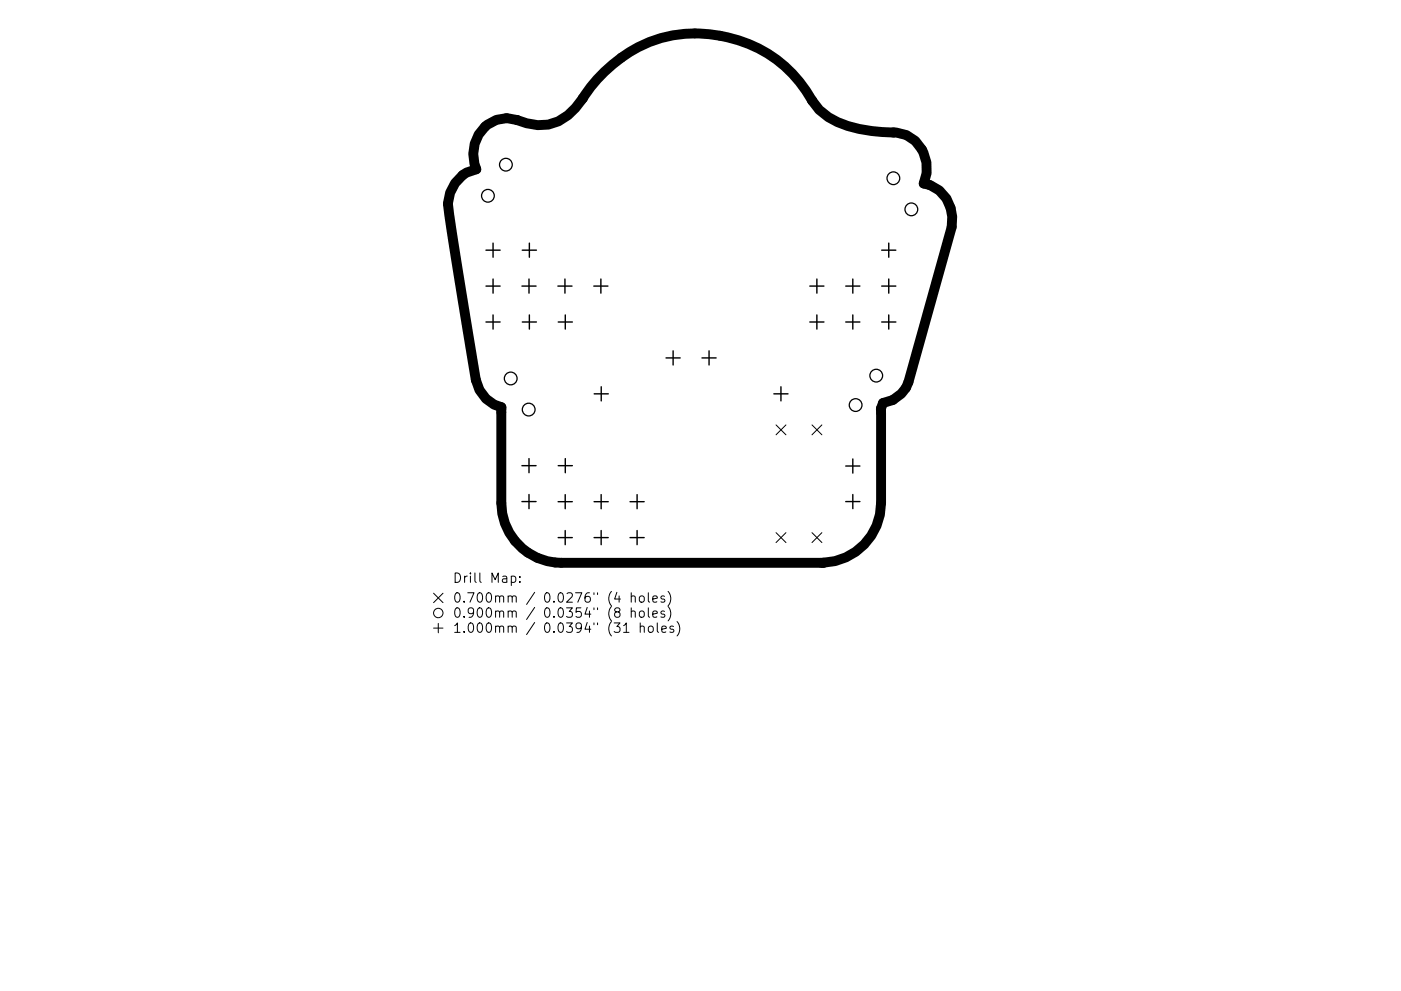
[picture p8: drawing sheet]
<svg xmlns="http://www.w3.org/2000/svg" width="297mm" height="210mm" viewBox="0 0 297 210" stroke-linecap="round" stroke-linejoin="round" font-family="sans-serif">
<path d="M102.8 26.9a6.6 6.6 0 0 1 6.9-1.4 10.2 10.2 0 0 0 10.7-1.1 32.5 32.5 0 0 0 4.8-5.9 28.4 28.4 0 0 1 22.1-11.4 27.8 27.8 0 0 1 24.9 14.3 12.9 12.9 0 0 0 7.5 5.3 37.9 37.9 0 0 0 10.3 1.4 7.6 7.6 0 0 1 5.8 10.8 7.3 7.3 0 0 1 6.1 7.1l-.1 2.2-9.2 32.9a6.7 6.7 0 0 1-5.4 4.4l-.4 1.2v20a12.8 12.8 0 0 1-12.2 12.7h-55.6a12.7 12.7 0 0 1-12.7-12.7v-20.3a7.6 7.6 0 0 1-5.7-7.3l-5.4-33.7a7.8 7.8 0 0 1 5.8-9.5 8.1 8.1 0 0 1 1.8-9z" fill="none" stroke="#000" stroke-width="2.1"/>
<g fill="none" stroke="#000" stroke-width=".21">
<path d="M164.5 90.2l2.1 2.1M166.6 90.2l-2.1 2.1M172.2 90.2l2.1 2.1M174.3 90.2l-2.1 2.1M164.5 113l2.1 2.1M166.6 113l-2.1 2.1M172.2 113l2.1 2.1M174.3 113l-2.1 2.1M91.9 125.9l2 2M91.9 133.3h2M92.9 132.3v2M93.9 125.9l-2 2"/>
<path d="M108.4 122.3l.6-.1 .4 .4v.6l-.2 .3h-.8M110.2 123.4v.2M110.2 122.3v.2M132.2 134.2h1.2M133.8 126.6l.3-.2 .5 .1 .1 1.3M133.8 129.8l.3-.2 .5 .1 .1 1.3M133.8 125.8v2M133.8 129v2M135.6 126.6a.54 .54 0 0 1 .6-.2 .54 .54 0 0 1 .4 .4v.6a.54 .54 0 0 1-.5 .4 .54 .54 0 0 1-.6-.4zM135.6 129.8a.54 .54 0 0 1 .6-.2 .54 .54 0 0 1 .4 .4v.6a.54 .54 0 0 1-.5 .4 .54 .54 0 0 1-.6-.4zM135.7 133a.5 .5 0 0 1 .9 .1v1.1M135.7 132.2v2"/>
<path d="M137.5 125.8v1.7l.2 .3M137.5 129v1.7l.2 .3M137.6 132.9a.54 .54 0 0 1 .9 .3v.6a.54 .54 0 0 1-.5 .4 .54 .54 0 0 1-.5-.4v-.6zM138.4 127.1l1-.2-.1-.4-.6-.1-.3 .3 .1 1h.8M138.4 130.3l1-.2-.1-.4-.6-.1-.3 .3 .1 1h.8M139.4 132.2v1.7l.2 .3M140.3 133.5l1-.2-.1-.4-.6-.1-.3 .3 .1 1h.8M140.9 126.5l-.5-.1-.3 .3 .1 .3 .7 .2v.5h-.8M140.9 129.7l-.5-.1-.3 .3 .1 .3 .7 .2v.5h-.8M141.6 125.5a2.29 2.29 0 0 1 0 3M141.6 128.7a2.29 2.29 0 0 1 0 3M142.8 132.9l-.5-.1-.3 .3 .1 .3 .7 .2v.5h-.8"/>
<path d="M143.5 131.9a2.29 2.29 0 0 1 0 3"/>
<circle cx="92.9" cy="130.1" r="1"/>
</g>
<g fill="none" stroke="#000" stroke-width=".27">
<circle cx="107.3" cy="34.9" r="1.35"/>
<circle cx="189.4" cy="37.8" r="1.35"/>
<circle cx="103.4" cy="41.5" r="1.35"/>
<circle cx="193.2" cy="44.4" r="1.35"/>
<circle cx="185.8" cy="79.7" r="1.35"/>
<circle cx="108.3" cy="80.3" r="1.35"/>
<circle cx="112.1" cy="86.9" r="1.35"/>
<circle cx="181.4" cy="85.9" r="1.35"/>
</g>
<g fill="none" stroke="#000" stroke-width=".3">
<path d="M103 53.1h3M104.5 51.6v3M104.5 59.2v3M110.7 53.1h3M112.2 59.2v3M112.2 51.6v3M119.8 59.2v3M127.4 59.2v3M173.2 59.2v3M180.8 59.2v3M186.9 53.1h3M188.4 51.6v3"/>
<path d="M188.4 59.2v3M103 60.7h3M103 68.3h3M104.5 66.8v3M110.7 60.7h3M110.7 68.3h3M112.2 66.8v3M118.3 60.7h3M118.4 68.3h3M119.9 66.8v3M125.9 60.7h3M141.2 75.9h3"/>
<path d="M142.7 74.4v3M148.8 75.9h3M150.3 74.4v3M171.7 60.7h3M171.7 68.3h3M173.2 66.8v3M179.3 60.7h3M179.3 68.3h3M180.8 66.8v3M186.9 60.7h3M186.9 68.3h3M188.4 66.8v3"/>
<path d="M110.7 98.8h3M112.2 97.3v3M118.4 98.8h3M119.9 97.3v3M126 83.6h3M127.5 82.1v3M164.1 83.6h3M165.6 82.1v3M179.3 98.9h3M180.8 97.4v3M110.7 106.4h3M112.2 104.9v3"/>
<path d="M118.3 106.4h3M118.3 114.1h3M119.8 104.9v3M119.8 112.6v3M126 106.4h3M126 114.1h3M127.5 104.9v3M127.5 112.6v3M133.6 106.4h3M133.6 114.1h3M135.1 104.9v3M135.1 112.6v3"/>
<path d="M179.3 106.4h3M180.8 104.9v3"/>
</g>
<g font-size="2.8">
<text x="95.9" y="123.7">Drill Map:</text>
<text x="95.9" y="127.9">0.700mm / 0.0276&quot; (4 holes)</text>
<text x="95.9" y="131.1">0.900mm / 0.0354&quot; (8 holes)</text>
<text x="95.9" y="134.3">1.000mm / 0.0394&quot; (31 holes)</text>
</g>
</svg>
